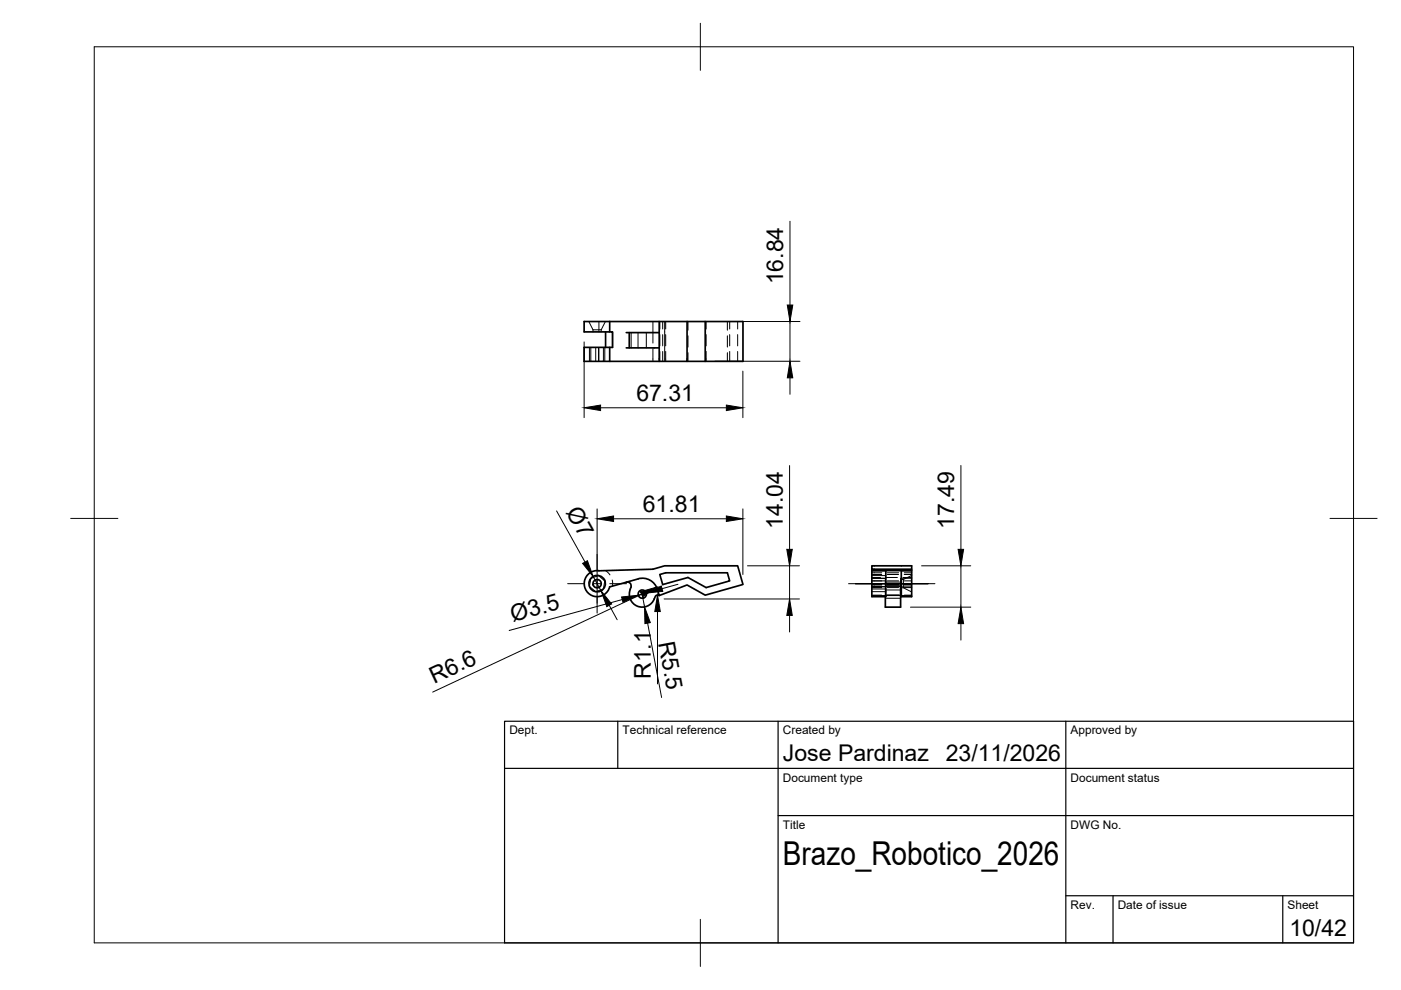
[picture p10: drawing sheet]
<svg xmlns="http://www.w3.org/2000/svg" width="297mm" height="210mm" viewBox="0 0 297 210" stroke-linecap="round" stroke-linejoin="round" font-family="sans-serif">
<!-- layer: Hidden -->
<g fill="none" stroke="#000" stroke-width=".21">
<path d="M124.8 68.2l.9 1.7M125 73.7v2.9M125.3 73.7v2.9M125.7 69.9h1.8M125.7 69.9v.5M126.3 73.7v2.9M126.9 73.7v2.9M127 68.2v2.2M127 73.7v2.9M127.5 69.9v.5M127.9 73.7v2.9M128.2 73.7v2.9"/>
<path d="M128.4 68.2l-.9 1.7M129.9 70.4v3.3M133.8 70.5v3.3M135.3 70.5v3.3M137 70.5v3.3M138.4 68.2v4.5M138.4 73.9v2.7M139.9 74.5v2.1M139.9 68.2v1.6M139.9 70.9v2.4M140.5 74.5v2.1M140.5 68.2v1.6"/>
<path d="M140.5 70.9v2.4M140.9 68.2v8.4M141.1 68.2v1.6M141.1 70.9v2.4M141.1 74.5v2.1M145.9 68.2v1.8M145.9 71.2v2.4M145.9 74.8v1.8M149.7 68.2v1.6M149.7 70.9v2.4M149.7 74.5v2.1M154.2 68.2v1.8"/>
<path d="M154.2 71.2v2.4M154.2 74.8v1.8M154.7 68.2v1.6M154.7 70.9v2.4M154.7 74.5v2.1M156.4 74.5v2.1M156.4 68.2v1.6M156.4 70.9v2.4M125.3 122.6l1.6-.6 1.3 1.2-.3 1.7-1.6 .5-1.3-1.1zM128.4 121l.9 .9M129.8 123l.1 1.3M184.8 123.9h2.1z"/>
<path d="M184.8 122.6h2.9v3.9M184.8 124.4h3M184.8 121.8h2.1M184.8 126.2h2.1M184.8 122.6h3M184.8 124.3h3M184.8 125.4h3M184.8 124.9h3M184.8 123.2h3M184.8 122h3M184.8 121.4h2.1M184.8 124.6h2.1"/>
<path d="M184.8 126.3h6.1M184.8 124h2.1M184.8 122.4h1.9M184.8 121h3M187.7 126.8h3.2M187.7 125.1h3.2M187.7 123.4h3.2M187.7 126.2h3.2M187.9 122.4h2.4M188.1 123.2h2.4M188.1 121.4h2.4M188.1 124.6h2.4"/>
<path d="M188.1 124h2.4M188.1 123.9h2.4M188.1 121.8h2.4M188.1 126.2h2.4M191.1 126.3h2.2M191.1 124.4h2.2M191.1 121h2.2M191.1 124.6h.4M191.1 122.9h.4M191.5 122.4h1.8M191.5 122.9v1.7M191.5 124.6l1.8 .9"/>
<path d="M191.7 123.2h1.6M191.7 121.4h1.6M191.7 124.6h1.6M191.7 124h1.6M191.7 123.9h1.6M191.7 121.8h1.6M191.7 126.2h1.6M193.3 122.6h-2.4v1.7M193.3 122l-1.8 .9"/>
</g>
<!-- layer: Visible -->
<g fill="none" stroke="#000" stroke-width=".36">
<path d="M128.4 70.4v3.3M129.3 68.2v2.2h.6v3.3h-6.1v2.9h16M129.3 70.4h-5.5v-2.2h33.7v8.4h-11.8M129.3 73.7v2.9M132.8 70.5h7M133.4 70.5v3.3M139.8 68.2v5.6h-7M145.7 68.2v8.4h-5.9v-2.8M149.5 68.2v8.4M132.8 123.4a.81 .81 0 0 1 .8 .3 .81 .81 0 0 1 .2 .8M133.8 124.5a2.81 2.81 0 0 0 1.5 4 2.81 2.81 0 0 0 3.7-2.2l.3-.1 .5 .1M135.3 122.7a3.3 3.3 0 0 1 4.1 2.3l.4 1.3 5.9-2.3 3.8 2.2 8-2.3-1.1-3.9h-15.5l-2.5 .7-11.4 .3a2.75 2.75 0 0 0-3.1 2.2 2.75 2.75 0 0 0 2.1 3.2 2.75 2.75 0 0 0 3.3-2"/>
<path d="M135.3 122.7l-6 1.7M139.9 121.8l1.2-.4h13.1l.5 1.8-5 1.4-3.8-2.2-5.4 1.5zM184.8 120.7v5.8h3v-5.5h3.3v5.5h2.2v-6.5h-8.5v.7h8.5M184.8 121h3M187.8 124.3h3.3M190.9 124.3v4.4h-3.2v-2.2M190.9 126.3h.2M191.1 121h2.2"/>
<circle cx="126.6" cy="123.7" r=".88"/>
<circle cx="126.6" cy="123.7" r="1.75"/>
<circle cx="136.2" cy="126" r=".88"/>
</g>
<!-- layer: BORDER -->
<path d="M20 9.9h267v190h-267zM148.5 4.9v10M15 109.9h10M282 109.9h10M148.5 194.9v10" fill="none" stroke="#000" stroke-width=".21"/>
<!-- layer: TITLEBLOCK -->
<path d="M107 152.9h180v47h-180zM131 152.9v10M165 152.9v47M226 152.9v47M107 162.9h180M165 172.9h122M226 189.9h61M236 189.9v10M272 189.9v10" fill="none" stroke="#000" stroke-width=".25"/>
<!-- layer: Smart Centers -->
<path d="M126.6 117.5v3.6M120.4 123.8h3.5M125.7 123.8h1.8M126.6 122.9v1.7M126.6 126.4v3.6M129.3 123.8h3.5M179.9 123.8h18.3" fill="none" stroke="#000" stroke-width=".21"/>
<!-- layer: FD_Dimensions -->
<g fill="none" stroke="#000" stroke-width=".21">
<path d="M167.5 46.9v17.8M123.8 72.5v16.1M151.6 76.6h18M151.6 68.2h18M157.5 78.7v9.9M167.5 68.2v8.4M127.3 86.5h26.7M167.4 98.7v17.8M167.5 80.1v3.5M203.7 98.7v17.8M118 108.3l6 10.9M126.6 107.9v20"/>
<path d="M130.1 110h23.9M157.5 107.9v13.9M158.5 120h11M167.4 120v7M195.4 120h10.4M203.7 120v8.7M125.8 122.2l1.6 3.1M129.2 128.3l1.7 3.1M131.9 127.1l-24 6.6M136 126l-44.3 20.7M136.1 126l.6 2.7M137 125.7l-1.7 .5"/>
<path d="M137.3 132.1l3 15.8M139.4 129.7v15.3M140.8 127h28.7M143.7 123.9l-3.3 .9M167.4 130.5v3.5M193 128.7h12.8M203.7 132.2v3.5"/>
</g>
<g fill="#000" stroke="#000" stroke-width=".21">
<path d="M166.9 64.7h1.2l-.6 3.5zM123.8 86.5l3.5-.6v1.2zM154 85.9l3.5 .6-3.5 .6zM167.5 76.6l.6 3.5h-1.2zM123.5 119.5l1-.6 1.3 3.3zM126.6 110l3.5-.6v1.2zM154 109.4l3.5 .6-3.5 .6zM166.8 116.5h1.2l-.6 3.5zM203.1 116.5h1.2l-.6 3.5zM127.4 125.3l2.3 2.8-1 .5zM131.8 126.6l3.5-.4-3.2 1.5zM135.8 125.5l3.4-1-2.9 2z"/>
<path d="M136.7 128.7l1.2 3.3-1.2 .2zM139.4 126.2l.6 3.5h-1.2zM137 125.7l3.2-1.5 .3 1.2zM167.4 127l.6 3.5h-1.2zM203.7 128.7l.6 3.5h-1.2z"/>
</g>
<text font-size="7" x="166" y="183.4">Brazo_Robotico_2026</text>
<g font-size="4.9">
<text x="166" y="60.3" transform="rotate(-90 166 60.3)">16.84</text>
<text x="134.9" y="85">67.31</text>
<text x="119.9" y="108.6" transform="rotate(61 119.9 108.6)">Ø7</text>
<text x="136.3" y="108.5">61.81</text>
<text x="165.9" y="112.1" transform="rotate(-90 165.9 112.1)">14.04</text>
<text x="202.3" y="112.1" transform="rotate(-90 202.3 112.1)">17.49</text>
<text x="108.7" y="131.9" transform="rotate(-15 108.7 131.9)">Ø3.5</text>
<text x="139.6" y="136.3" transform="rotate(79 139.6 136.3)">R5.5</text>
<text x="138" y="144" transform="rotate(-90 138 144)">R1.1</text>
<text x="92" y="145" transform="rotate(-25 92 145)">R6.6</text>
<text x="166" y="161.4">Jose Pardinaz</text>
<text x="200.5" y="161.4">23/11/2026</text>
<text x="273.4" y="198.6">10/42</text>
</g>
<g font-size="2.5">
<text x="108" y="155.7">Dept.</text>
<text x="132" y="155.7">Technical reference</text>
<text x="166" y="155.7">Created by</text>
<text x="227" y="155.7">Approved by</text>
<text x="166" y="165.7">Document type</text>
<text x="227" y="165.7">Document status</text>
<text x="166" y="175.7">Title</text>
<text x="227" y="175.7">DWG No.</text>
<text x="227" y="192.7">Rev.</text>
<text x="237" y="192.7">Date of issue</text>
<text x="273" y="192.7">Sheet</text>
</g>
</svg>
